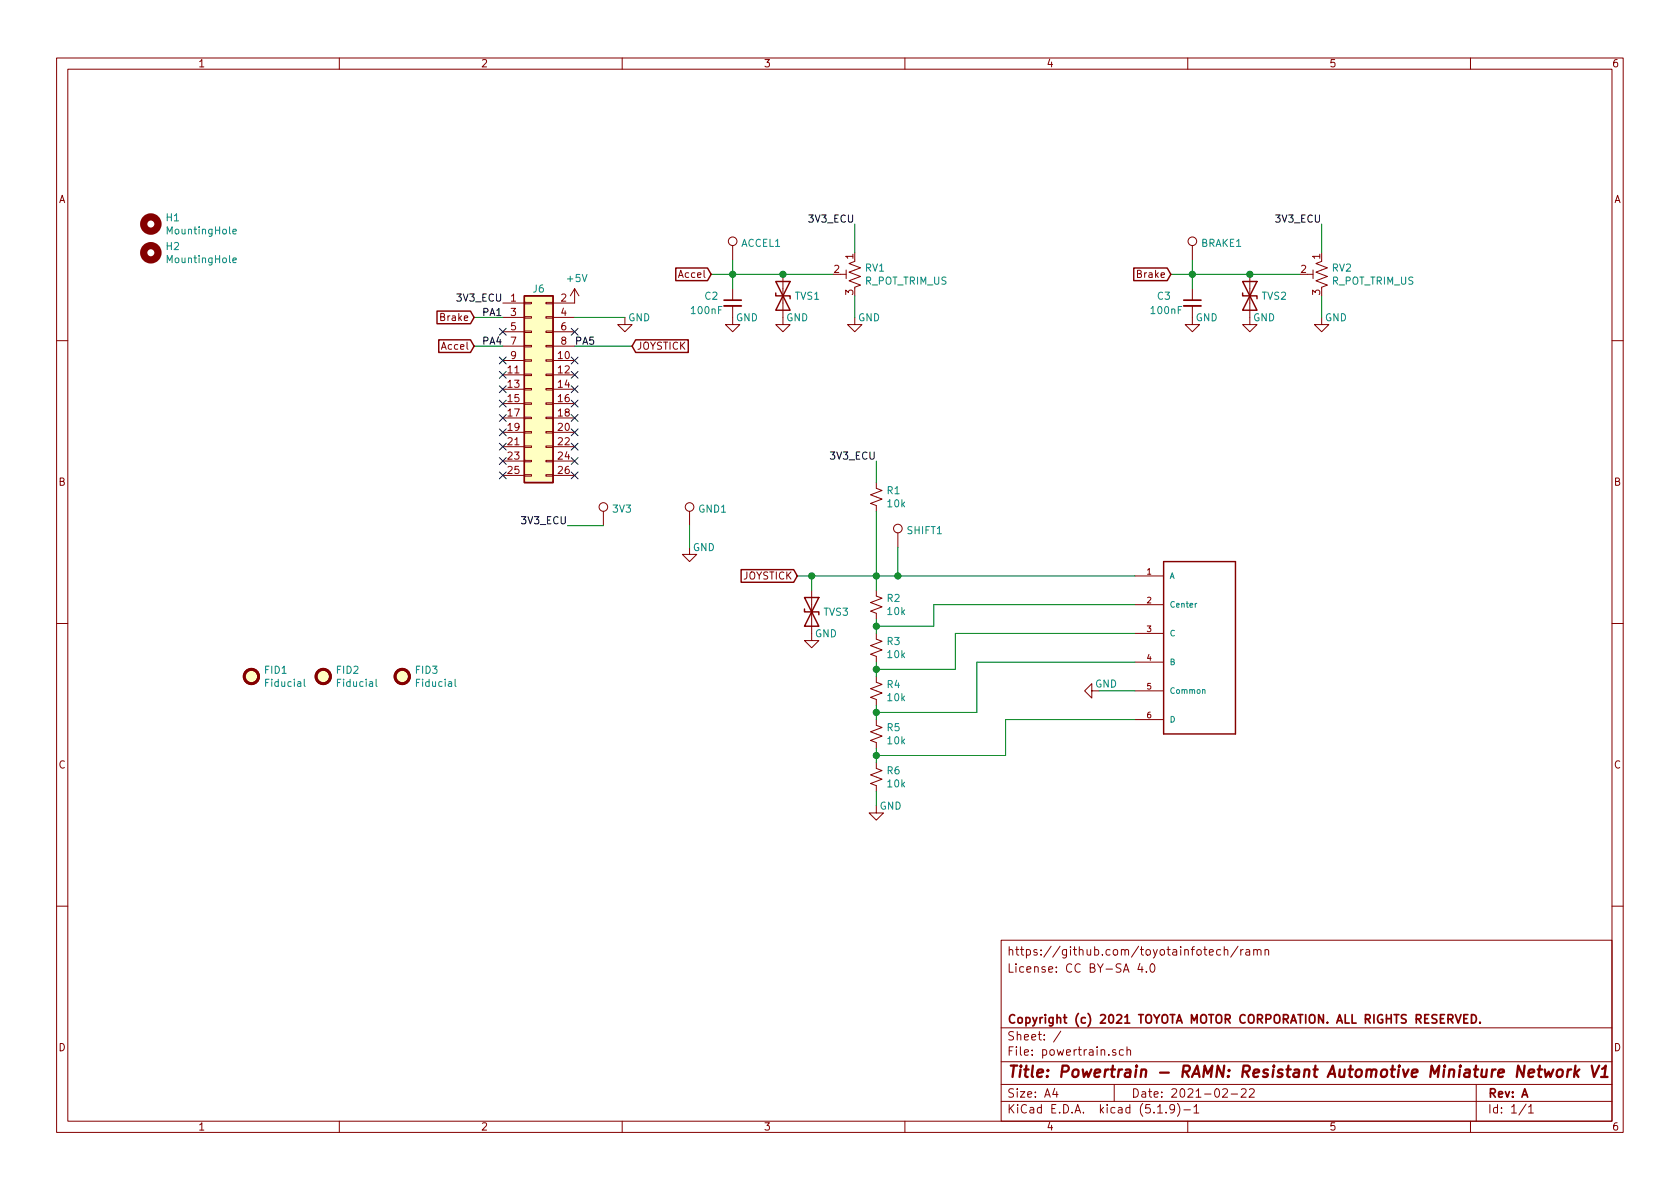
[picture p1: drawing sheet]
EESchema Schematic File Version 4
EELAYER 30 0
EELAYER END
$Descr A4 11693 8268
encoding utf-8
Sheet 1 1
Title "Powertrain - RAMN: Resistant Automotive Miniature Network V1"
Date "2021-02-22"
Rev "A"
Comp "Copyright (c) 2021 TOYOTA MOTOR CORPORATION. ALL RIGHTS RESERVED."
Comment1 ""
Comment2 ""
Comment3 "License: CC BY-SA 4.0"
Comment4 "https://github.com/toyotainfotech/ramn"
$EndDescr
Text Label 4000 2400 0    50   ~ 0
PA5
Wire Wire Line
	4000 2200 4350 2200
$Comp
L power:GND #PWR0101
U 1 1
P 4350 2200
AR Path="/60225997" Ref="#PWR0101"  Part="1" 
AR Path="/5D8BFFCE/60225997" Ref="#PWR?"  Part="1" 
AR Path="/5D815E09/60225997" Ref="#PWR?"  Part="1" 
AR Path="/5D8EDE42/60225997" Ref="#PWR?"  Part="1" 
F 0 "#PWR0101" H 4350 1950 50  0001 C CNN
F 1 "GND" H 4450 2200 50  0000 C CNN
F 2 "" H 4350 2200 50  0001 C CNN
F 3 "" H 4350 2200 50  0001 C CNN
	1    4350 2200
	1    0    0    -1  
$EndComp
$Comp
L power:+5V #PWR?
U 1 1
P 4000 2100
AR Path="/5D8BFFCE/60225998" Ref="#PWR?"  Part="1" 
AR Path="/5D815E09/60225998" Ref="#PWR?"  Part="1" 
AR Path="/5D8EDE42/60225998" Ref="#PWR?"  Part="1" 
AR Path="/5D7DEA89/60225998" Ref="#PWR?"  Part="1" 
AR Path="/60225998" Ref="#PWR0102"  Part="1" 
F 0 "#PWR0102" H 4000 1950 50  0001 C CNN
F 1 "+5V" H 4015 2273 50  0000 C CNN
F 2 "" H 4000 2100 50  0001 C CNN
F 3 "" H 4000 2100 50  0001 C CNN
	1    4000 2100
	1    0    0    -1  
$EndComp
Text Label 3500 2200 2    50   ~ 0
PA1
Text Label 3500 2400 2    50   ~ 0
PA4
$Comp
L Mechanical:MountingHole H1
U 1 1
P 1050 1550
F 0 "H1" H 1150 1596 50  0000 L CNN
F 1 "MountingHole" H 1150 1505 50  0000 L CNN
F 2 "MountingHole:MountingHole_3.2mm_M3_ISO7380" H 1050 1550 50  0001 C CNN
F 3 "~" H 1050 1550 50  0001 C CNN
	1    1050 1550
	1    0    0    -1  
$EndComp
$Comp
L Mechanical:MountingHole H2
U 1 1
P 1050 1750
F 0 "H2" H 1150 1796 50  0000 L CNN
F 1 "MountingHole" H 1150 1705 50  0000 L CNN
F 2 "MountingHole:MountingHole_3.2mm_M3_ISO7380" H 1050 1750 50  0001 C CNN
F 3 "~" H 1050 1750 50  0001 C CNN
	1    1050 1750
	1    0    0    -1  
$EndComp
$Comp
L Device:R_POT_TRIM_US RV1
U 1 1
P 5950 1900
F 0 "RV1" H 5882 1946 50  0000 R CNN
F 1 "R_POT_TRIM_US" H 5882 1855 50  0000 R CNN
F 2 "custom:RS15111A900B" H 5950 1900 50  0001 C CNN
F 3 "~" H 5950 1900 50  0001 C CNN
	1    5950 1900
	-1   0    0    -1  
$EndComp
$Comp
L power:GND #PWR0103
U 1 1
P 5950 2200
AR Path="/5D810409" Ref="#PWR0103"  Part="1" 
AR Path="/5D8BFFCE/5D810409" Ref="#PWR?"  Part="1" 
AR Path="/5D815E09/5D810409" Ref="#PWR?"  Part="1" 
AR Path="/5D8EDE42/5D810409" Ref="#PWR?"  Part="1" 
F 0 "#PWR0103" H 5950 1950 50  0001 C CNN
F 1 "GND" H 6050 2200 50  0000 C CNN
F 2 "" H 5950 2200 50  0001 C CNN
F 3 "" H 5950 2200 50  0001 C CNN
	1    5950 2200
	1    0    0    -1  
$EndComp
Wire Wire Line
	5950 2050 5950 2200
Text Label 5950 1550 2    50   ~ 0
3V3_ECU
Wire Wire Line
	5950 1550 5950 1750
$Comp
L Device:R_POT_TRIM_US RV2
U 1 1
P 9200 1900
F 0 "RV2" H 9132 1946 50  0000 R CNN
F 1 "R_POT_TRIM_US" H 9132 1855 50  0000 R CNN
F 2 "custom:RS15111A900B" H 9200 1900 50  0001 C CNN
F 3 "~" H 9200 1900 50  0001 C CNN
	1    9200 1900
	-1   0    0    -1  
$EndComp
$Comp
L power:GND #PWR0104
U 1 1
P 9200 2200
AR Path="/5D8112F3" Ref="#PWR0104"  Part="1" 
AR Path="/5D8BFFCE/5D8112F3" Ref="#PWR?"  Part="1" 
AR Path="/5D815E09/5D8112F3" Ref="#PWR?"  Part="1" 
AR Path="/5D8EDE42/5D8112F3" Ref="#PWR?"  Part="1" 
F 0 "#PWR0104" H 9200 1950 50  0001 C CNN
F 1 "GND" H 9300 2200 50  0000 C CNN
F 2 "" H 9200 2200 50  0001 C CNN
F 3 "" H 9200 2200 50  0001 C CNN
	1    9200 2200
	1    0    0    -1  
$EndComp
Wire Wire Line
	9200 2050 9200 2200
Text Label 9200 1550 2    50   ~ 0
3V3_ECU
Wire Wire Line
	9200 1550 9200 1750
Text GLabel 8150 1900 0    50   Input ~ 0
Brake
Text GLabel 4950 1900 0    50   Input ~ 0
Accel
Connection ~ 6100 4000
Text GLabel 3300 2200 0    50   Input ~ 0
Brake
Wire Wire Line
	3500 2200 3300 2200
Text GLabel 3300 2400 0    50   Input ~ 0
Accel
Wire Wire Line
	3300 2400 3500 2400
Text GLabel 4400 2400 2    50   Input ~ 0
JOYSTICK
Wire Wire Line
	4000 2400 4400 2400
NoConn ~ 3500 2300
NoConn ~ 3500 2500
NoConn ~ 3500 2600
NoConn ~ 3500 2700
NoConn ~ 3500 2800
NoConn ~ 3500 2900
NoConn ~ 3500 3000
NoConn ~ 3500 3100
NoConn ~ 3500 3200
NoConn ~ 3500 3300
NoConn ~ 4000 3300
NoConn ~ 4000 3200
NoConn ~ 4000 3100
NoConn ~ 4000 3000
NoConn ~ 4000 2900
NoConn ~ 4000 2800
NoConn ~ 4000 2700
NoConn ~ 4000 2600
NoConn ~ 4000 2500
NoConn ~ 4000 2300
$Comp
L power:GND #PWR0110
U 1 1
P 4800 3800
AR Path="/5DF8242C" Ref="#PWR0110"  Part="1" 
AR Path="/5D8BFFCE/5DF8242C" Ref="#PWR?"  Part="1" 
AR Path="/5D815E09/5DF8242C" Ref="#PWR?"  Part="1" 
AR Path="/5D8EDE42/5DF8242C" Ref="#PWR?"  Part="1" 
F 0 "#PWR0110" H 4800 3550 50  0001 C CNN
F 1 "GND" H 4900 3800 50  0000 C CNN
F 2 "" H 4800 3800 50  0001 C CNN
F 3 "" H 4800 3800 50  0001 C CNN
	1    4800 3800
	1    0    0    -1  
$EndComp
Text Label 3950 3650 2    50   ~ 0
3V3_ECU
Wire Wire Line
	3950 3650 4200 3650
Wire Wire Line
	4800 3650 4800 3800
Wire Wire Line
	5100 1800 5100 1900
Wire Wire Line
	8300 1800 8300 1900
Text Label 3500 2100 2    50   ~ 0
3V3_ECU
$Comp
L power:GND #PWR0105
U 1 1
P 6100 5600
AR Path="/5FC08D43" Ref="#PWR0105"  Part="1" 
AR Path="/5D8BFFCE/5FC08D43" Ref="#PWR?"  Part="1" 
AR Path="/5D815E09/5FC08D43" Ref="#PWR?"  Part="1" 
AR Path="/5D8EDE42/5FC08D43" Ref="#PWR?"  Part="1" 
F 0 "#PWR0105" H 6100 5350 50  0001 C CNN
F 1 "GND" H 6200 5600 50  0000 C CNN
F 2 "" H 6100 5600 50  0001 C CNN
F 3 "" H 6100 5600 50  0001 C CNN
	1    6100 5600
	1    0    0    -1  
$EndComp
Wire Wire Line
	6100 4000 6100 4100
Wire Wire Line
	6100 4300 6100 4350
Wire Wire Line
	6100 4350 6500 4350
Wire Wire Line
	6500 4350 6500 4200
Wire Wire Line
	6500 4200 7900 4200
Connection ~ 6100 4350
Wire Wire Line
	6100 4350 6100 4400
Wire Wire Line
	6650 4400 7900 4400
Wire Wire Line
	6100 4700 6100 4650
Wire Wire Line
	6100 4650 6650 4650
Wire Wire Line
	6650 4650 6650 4400
Connection ~ 6100 4650
Wire Wire Line
	6100 4650 6100 4600
Wire Wire Line
	7900 4600 6800 4600
Wire Wire Line
	6800 4950 6100 4950
Wire Wire Line
	6100 4950 6100 4900
Wire Wire Line
	6100 5000 6100 4950
Connection ~ 6100 4950
Wire Wire Line
	6100 5300 6100 5250
Wire Wire Line
	6100 5250 7000 5250
Wire Wire Line
	7000 5250 7000 5000
Wire Wire Line
	7000 5000 7900 5000
Connection ~ 6100 5250
Wire Wire Line
	6100 5250 6100 5200
Wire Wire Line
	6100 5600 6100 5500
$Comp
L Connector:TestPoint 3V3
U 1 1
P 4200 3650
F 0 "3V3" H 4258 3768 50  0000 L CNN
F 1 "TestPoint" H 4258 3677 50  0001 L CNN
F 2 "TestPoint:TestPoint_Loop_D2.54mm_Drill1.5mm_Beaded" H 4400 3650 50  0001 C CNN
F 3 "~" H 4400 3650 50  0001 C CNN
	1    4200 3650
	1    0    0    -1  
$EndComp
$Comp
L Device:R_Small_US R6
U 1 1
P 6100 5400
F 0 "R6" H 6168 5446 50  0000 L CNN
F 1 "10k" H 6168 5355 50  0000 L CNN
F 2 "Resistor_SMD:R_0603_1608Metric" H 6100 5400 50  0001 C CNN
F 3 "~" H 6100 5400 50  0001 C CNN
	1    6100 5400
	1    0    0    -1  
$EndComp
$Comp
L Device:R_Small_US R5
U 1 1
P 6100 5100
F 0 "R5" H 6168 5146 50  0000 L CNN
F 1 "10k" H 6168 5055 50  0000 L CNN
F 2 "Resistor_SMD:R_0603_1608Metric" H 6100 5100 50  0001 C CNN
F 3 "~" H 6100 5100 50  0001 C CNN
	1    6100 5100
	1    0    0    -1  
$EndComp
$Comp
L Device:R_Small_US R4
U 1 1
P 6100 4800
F 0 "R4" H 6168 4846 50  0000 L CNN
F 1 "10k" H 6168 4755 50  0000 L CNN
F 2 "Resistor_SMD:R_0603_1608Metric" H 6100 4800 50  0001 C CNN
F 3 "~" H 6100 4800 50  0001 C CNN
	1    6100 4800
	1    0    0    -1  
$EndComp
$Comp
L Device:R_Small_US R3
U 1 1
P 6100 4500
F 0 "R3" H 6168 4546 50  0000 L CNN
F 1 "10k" H 6168 4455 50  0000 L CNN
F 2 "Resistor_SMD:R_0603_1608Metric" H 6100 4500 50  0001 C CNN
F 3 "~" H 6100 4500 50  0001 C CNN
	1    6100 4500
	1    0    0    -1  
$EndComp
$Comp
L Device:R_Small_US R2
U 1 1
P 6100 4200
F 0 "R2" H 6168 4246 50  0000 L CNN
F 1 "10k" H 6168 4155 50  0000 L CNN
F 2 "Resistor_SMD:R_0603_1608Metric" H 6100 4200 50  0001 C CNN
F 3 "~" H 6100 4200 50  0001 C CNN
	1    6100 4200
	1    0    0    -1  
$EndComp
Wire Wire Line
	6100 3200 6100 3350
Text Label 6100 3200 2    50   ~ 0
3V3_ECU
Wire Wire Line
	6250 4000 7900 4000
Wire Wire Line
	6250 4000 6100 4000
Connection ~ 6250 4000
Wire Wire Line
	6250 3800 6250 4000
$Comp
L Device:R_Small_US R1
U 1 1
P 6100 3450
F 0 "R1" H 6168 3496 50  0000 L CNN
F 1 "10k" H 6168 3405 50  0000 L CNN
F 2 "Resistor_SMD:R_0603_1608Metric" H 6100 3450 50  0001 C CNN
F 3 "~" H 6100 3450 50  0001 C CNN
	1    6100 3450
	1    0    0    -1  
$EndComp
Wire Wire Line
	7650 4800 7900 4800
$Comp
L power:GND #PWR0106
U 1 1
P 7650 4800
AR Path="/5FC2DAB8" Ref="#PWR0106"  Part="1" 
AR Path="/5D8BFFCE/5FC2DAB8" Ref="#PWR?"  Part="1" 
AR Path="/5D815E09/5FC2DAB8" Ref="#PWR?"  Part="1" 
AR Path="/5D8EDE42/5FC2DAB8" Ref="#PWR?"  Part="1" 
F 0 "#PWR0106" H 7650 4550 50  0001 C CNN
F 1 "GND" V 7600 4850 50  0000 C CNN
F 2 "" H 7650 4800 50  0001 C CNN
F 3 "" H 7650 4800 50  0001 C CNN
	1    7650 4800
	0    1    1    0   
$EndComp
Text GLabel 5550 4000 0    50   Input ~ 0
JOYSTICK
Wire Wire Line
	6100 4000 6100 3550
$Comp
L Connector:TestPoint GND1
U 1 1
P 4800 3650
F 0 "GND1" H 4858 3768 50  0000 L CNN
F 1 "TestPoint" H 4858 3677 50  0001 L CNN
F 2 "TestPoint:TestPoint_Loop_D2.54mm_Drill1.5mm_Beaded" H 5000 3650 50  0001 C CNN
F 3 "~" H 5000 3650 50  0001 C CNN
	1    4800 3650
	1    0    0    -1  
$EndComp
$Comp
L Device:C_Small C?
U 1 1
P 5100 2100
AR Path="/60225674/602264A8" Ref="C?"  Part="1" 
AR Path="/602264A8" Ref="C2"  Part="1" 
F 0 "C2" H 4900 2150 50  0000 L CNN
F 1 "100nF" H 4800 2050 50  0000 L CNN
F 2 "Capacitor_SMD:C_0603_1608Metric" H 5100 2100 50  0001 C CNN
F 3 "~" H 5100 2100 50  0001 C CNN
	1    5100 2100
	1    0    0    -1  
$EndComp
Wire Wire Line
	5100 2000 5100 1900
Connection ~ 5100 1900
$Comp
L power:GND #PWR0107
U 1 1
P 5100 2200
AR Path="/6022A6C8" Ref="#PWR0107"  Part="1" 
AR Path="/5D8BFFCE/6022A6C8" Ref="#PWR?"  Part="1" 
AR Path="/5D815E09/6022A6C8" Ref="#PWR?"  Part="1" 
AR Path="/5D8EDE42/6022A6C8" Ref="#PWR?"  Part="1" 
F 0 "#PWR0107" H 5100 1950 50  0001 C CNN
F 1 "GND" H 5200 2200 50  0000 C CNN
F 2 "" H 5100 2200 50  0001 C CNN
F 3 "" H 5100 2200 50  0001 C CNN
	1    5100 2200
	1    0    0    -1  
$EndComp
Wire Wire Line
	4950 1900 5100 1900
$Comp
L power:GND #PWR0108
U 1 1
P 8300 2200
AR Path="/6022EF45" Ref="#PWR0108"  Part="1" 
AR Path="/5D8BFFCE/6022EF45" Ref="#PWR?"  Part="1" 
AR Path="/5D815E09/6022EF45" Ref="#PWR?"  Part="1" 
AR Path="/5D8EDE42/6022EF45" Ref="#PWR?"  Part="1" 
F 0 "#PWR0108" H 8300 1950 50  0001 C CNN
F 1 "GND" H 8400 2200 50  0000 C CNN
F 2 "" H 8300 2200 50  0001 C CNN
F 3 "" H 8300 2200 50  0001 C CNN
	1    8300 2200
	1    0    0    -1  
$EndComp
Wire Wire Line
	8150 1900 8300 1900
Wire Wire Line
	5100 1900 5450 1900
Connection ~ 8300 1900
Wire Wire Line
	8300 2000 8300 1900
Wire Wire Line
	5550 4000 5650 4000
$Comp
L Connector:TestPoint SHIFT1
U 1 1
P 6250 3800
F 0 "SHIFT1" H 6308 3918 50  0000 L CNN
F 1 "TestPoint" H 6308 3827 50  0001 L CNN
F 2 "TestPoint:TestPoint_Loop_D2.54mm_Drill1.5mm_Beaded" H 6450 3800 50  0001 C CNN
F 3 "~" H 6450 3800 50  0001 C CNN
	1    6250 3800
	1    0    0    -1  
$EndComp
$Comp
L Device:C_Small C?
U 1 1
P 8300 2100
AR Path="/60225674/6022EF3F" Ref="C?"  Part="1" 
AR Path="/6022EF3F" Ref="C3"  Part="1" 
F 0 "C3" H 8050 2150 50  0000 L CNN
F 1 "100nF" H 8000 2050 50  0000 L CNN
F 2 "Capacitor_SMD:C_0603_1608Metric" H 8300 2100 50  0001 C CNN
F 3 "~" H 8300 2100 50  0001 C CNN
	1    8300 2100
	1    0    0    -1  
$EndComp
$Comp
L Connector:TestPoint ACCEL1
U 1 1
P 5100 1800
F 0 "ACCEL1" H 5158 1918 50  0000 L CNN
F 1 "TestPoint" H 5158 1827 50  0001 L CNN
F 2 "TestPoint:TestPoint_Loop_D2.54mm_Drill1.5mm_Beaded" H 5300 1800 50  0001 C CNN
F 3 "~" H 5300 1800 50  0001 C CNN
	1    5100 1800
	1    0    0    -1  
$EndComp
$Comp
L Connector:TestPoint BRAKE1
U 1 1
P 8300 1800
F 0 "BRAKE1" H 8358 1918 50  0000 L CNN
F 1 "TestPoint" H 8358 1827 50  0001 L CNN
F 2 "TestPoint:TestPoint_Loop_D2.54mm_Drill1.5mm_Beaded" H 8500 1800 50  0001 C CNN
F 3 "~" H 8500 1800 50  0001 C CNN
	1    8300 1800
	1    0    0    -1  
$EndComp
$Comp
L custom:SKRHADE010 SW1
U 1 1
P 8700 4200
F 0 "SW1" H 8100 4550 50  0001 L BNN
F 1 "SKRHADE010" H 8100 3100 50  0001 L BNN
F 2 "SKRHADE010" H 8100 3200 50  0001 L BNN
F 3 "" H 8700 4200 50  0001 L BNN
	1    8700 4200
	1    0    0    -1  
$EndComp
Wire Wire Line
	6800 4600 6800 4950
$Comp
L Device:D_TVS TVS1
U 1 1
P 5450 2050
F 0 "TVS1" V 5450 2130 50  0000 L CNN
F 1 "D_TVS" V 5495 2130 50  0001 L CNN
F 2 "Diode_SMD:D_SOD-123F" H 5450 2050 50  0001 C CNN
F 3 "~" H 5450 2050 50  0001 C CNN
	1    5450 2050
	0    1    1    0   
$EndComp
$Comp
L power:GND #PWR0109
U 1 1
P 5450 2200
AR Path="/602E5E85" Ref="#PWR0109"  Part="1" 
AR Path="/5D8BFFCE/602E5E85" Ref="#PWR?"  Part="1" 
AR Path="/5D815E09/602E5E85" Ref="#PWR?"  Part="1" 
AR Path="/5D8EDE42/602E5E85" Ref="#PWR?"  Part="1" 
F 0 "#PWR0109" H 5450 1950 50  0001 C CNN
F 1 "GND" H 5550 2200 50  0000 C CNN
F 2 "" H 5450 2200 50  0001 C CNN
F 3 "" H 5450 2200 50  0001 C CNN
	1    5450 2200
	1    0    0    -1  
$EndComp
Wire Wire Line
	5800 1900 5450 1900
Connection ~ 5450 1900
$Comp
L power:GND #PWR0111
U 1 1
P 8700 2200
AR Path="/602E96F3" Ref="#PWR0111"  Part="1" 
AR Path="/5D8BFFCE/602E96F3" Ref="#PWR?"  Part="1" 
AR Path="/5D815E09/602E96F3" Ref="#PWR?"  Part="1" 
AR Path="/5D8EDE42/602E96F3" Ref="#PWR?"  Part="1" 
F 0 "#PWR0111" H 8700 1950 50  0001 C CNN
F 1 "GND" H 8800 2200 50  0000 C CNN
F 2 "" H 8700 2200 50  0001 C CNN
F 3 "" H 8700 2200 50  0001 C CNN
	1    8700 2200
	1    0    0    -1  
$EndComp
$Comp
L power:GND #PWR0112
U 1 1
P 5650 4400
AR Path="/602EB94C" Ref="#PWR0112"  Part="1" 
AR Path="/5D8BFFCE/602EB94C" Ref="#PWR?"  Part="1" 
AR Path="/5D815E09/602EB94C" Ref="#PWR?"  Part="1" 
AR Path="/5D8EDE42/602EB94C" Ref="#PWR?"  Part="1" 
F 0 "#PWR0112" H 5650 4150 50  0001 C CNN
F 1 "GND" H 5750 4400 50  0000 C CNN
F 2 "" H 5650 4400 50  0001 C CNN
F 3 "" H 5650 4400 50  0001 C CNN
	1    5650 4400
	1    0    0    -1  
$EndComp
Wire Wire Line
	5650 4100 5650 4000
Connection ~ 5650 4000
Wire Wire Line
	5650 4000 6100 4000
Wire Wire Line
	8300 1900 8700 1900
$Comp
L Device:D_TVS TVS2
U 1 1
P 8700 2050
F 0 "TVS2" V 8700 2130 50  0000 L CNN
F 1 "D_TVS" V 8745 2130 50  0001 L CNN
F 2 "Diode_SMD:D_SOD-123F" H 8700 2050 50  0001 C CNN
F 3 "~" H 8700 2050 50  0001 C CNN
	1    8700 2050
	0    1    1    0   
$EndComp
Connection ~ 8700 1900
Wire Wire Line
	8700 1900 9050 1900
$Comp
L Device:D_TVS TVS3
U 1 1
P 5650 4250
F 0 "TVS3" V 5650 4330 50  0000 L CNN
F 1 "D_TVS" V 5695 4330 50  0001 L CNN
F 2 "Diode_SMD:D_SOD-123F" H 5650 4250 50  0001 C CNN
F 3 "~" H 5650 4250 50  0001 C CNN
	1    5650 4250
	0    1    1    0   
$EndComp
$Comp
L Connector_Generic:Conn_02x13_Odd_Even J6
U 1 1
P 3700 2700
F 0 "J6" H 3750 3400 50  0000 C CNN
F 1 " " H 3750 3226 50  0000 C CNN
F 2 "Connector_PinSocket_2.54mm:PinSocket_2x13_P2.54mm_Vertical" H 3700 2700 50  0001 C CNN
F 3 "~" H 3700 2700 50  0001 C CNN
	1    3700 2700
	1    0    0    -1  
$EndComp
$Comp
L Mechanical:Fiducial FID1
U 1 1
P 1750 4700
F 0 "FID1" H 1835 4746 50  0000 L CNN
F 1 "Fiducial" H 1835 4655 50  0000 L CNN
F 2 "Fiducial:Fiducial_1mm_Mask2mm" H 1750 4700 50  0001 C CNN
F 3 "~" H 1750 4700 50  0001 C CNN
	1    1750 4700
	1    0    0    -1  
$EndComp
$Comp
L Mechanical:Fiducial FID2
U 1 1
P 2250 4700
F 0 "FID2" H 2335 4746 50  0000 L CNN
F 1 "Fiducial" H 2335 4655 50  0000 L CNN
F 2 "Fiducial:Fiducial_1mm_Mask2mm" H 2250 4700 50  0001 C CNN
F 3 "~" H 2250 4700 50  0001 C CNN
	1    2250 4700
	1    0    0    -1  
$EndComp
$Comp
L Mechanical:Fiducial FID3
U 1 1
P 2800 4700
F 0 "FID3" H 2885 4746 50  0000 L CNN
F 1 "Fiducial" H 2885 4655 50  0000 L CNN
F 2 "Fiducial:Fiducial_1mm_Mask2mm" H 2800 4700 50  0001 C CNN
F 3 "~" H 2800 4700 50  0001 C CNN
	1    2800 4700
	1    0    0    -1  
$EndComp
$EndSCHEMATC
